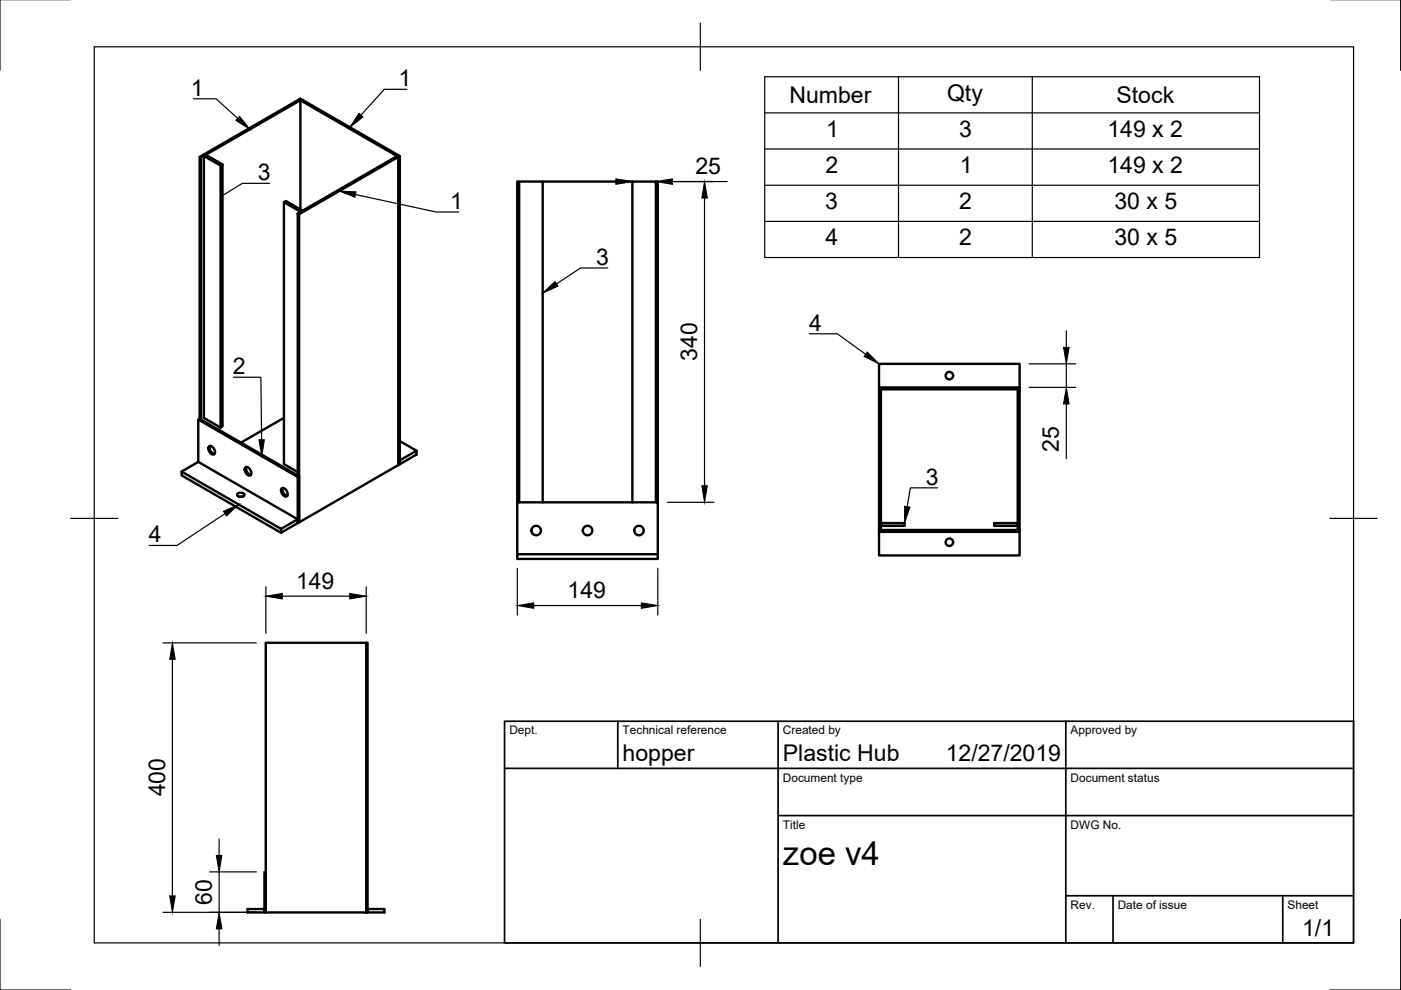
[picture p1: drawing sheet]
<svg xmlns="http://www.w3.org/2000/svg" width="297mm" height="210mm" viewBox="0 0 297 210" stroke-linecap="round" stroke-linejoin="round" font-family="sans-serif">
<!-- layer: Visible -->
<g fill="none" stroke="#000" stroke-width=".51">
<path d="M43.2 33.1l3.6 2M46.8 35.1l.4-.2v55.5l-.4 .2zM47.2 34.9l-3.6-2.1-.4 .3v55.5l3.6 2M63.4 21.1l.3 .1v23.2M63.4 21.1l21.1 12.2 .3-.2v65.3l-.3 .2M63.4 21.1l-21.1 12.2M63.4 21.1l.3-.2 21.1 12.2M63.7 21.2l-21.1 12.2M84.5 33.3v65.3M110.1 38.5h5v68M115.1 38.5h19M139.1 38.5h-5v68"/>
<path d="M60.2 42.9l3.5 2 .5-.2-3.6-2.1-.4 .3v55.5l2.9 1.7M63.1 45.3l21.1-12.2 .3 .2-21.1 12.1-.3-.1v55.5M63.4 45.4v65.4l21.1-12.2M38.5 100l21.1 12.1v.9l-21.1-12.2zM42 97.9l21.1 12.2v.8l-3.5 2.1M42 89l21.1 12.1M42 97.9l-3.5 2.1M42.3 88.8v-55.5l.3 .1v55.6M42.3 88.8l-.3 .2v8.9M42.3 88.8l21.1 12.2M44.4 94.6a1.16 1.16 0 0 1 1 1.7 1.16 1.16 0 0 1-1-1.7zM44.5 94.6a1.32 1.32 0 0 0 1 1.6"/>
<path d="M52.1 99.1a1.16 1.16 0 0 1 1 1.7 1.16 1.16 0 0 1-1-1.7zM52.3 99a1.32 1.32 0 0 0 .9 1.7M60.2 88.6l-9.1 5.2M84.8 97.6l3.5-2v.8l-3.5 2zM84.8 93.5l3.5 2.1M186.4 82.1v-5h29.8v5M186.4 82.1h29.8v.4h-29.8zM215.8 82.5h.4v29.9h-.4zM50.3 104.7l.7-.2a.57 .57 0 0 1 .8 .6l-.8 .3a.57 .57 0 0 1-.7-.7zM50.7 105.3h.7M59.8 103.5a1.16 1.16 0 0 1 1 1.7 1.16 1.16 0 0 1-1-1.7zM60 103.5a1.32 1.32 0 0 0 .9 1.6"/>
<path d="M63.1 101.1l.3-.1v9.8l-.3 .1zM63.1 110.1l-3.5 2M109.7 106.5v-68h.4v68M109.7 106.5h29.8v11M109.7 117.5h29.8v1h-29.8zM109.7 106.5v11M139.1 106.5v-68h.4v68M186.4 112.4v-29.9h.4v29.9M186.4 112.8v5h29.8v-5M186.4 112.4h29.4M186.4 112.4v.4M186.8 110.9h5v.6h-5z"/>
<path d="M210.8 110.9h5v.6h-5zM216.2 112.4v.4h-29.8M56.3 136.3h21.4v57.2h-21.4zM77.7 136.3h.2v57.2h-.2zM52.5 192.7h3.6v.8h-3.6zM56.1 184.9h.2v8.6h-.2zM77.9 192.7h3.6v.8h-3.6z"/>
<circle cx="201.3" cy="79.6" r=".79"/>
<circle cx="113.7" cy="112.5" r="1.01"/>
<circle cx="124.6" cy="112.5" r="1.01"/>
<circle cx="135.5" cy="112.5" r="1.01"/>
<circle cx="201.3" cy="115" r=".79"/>
</g>
<!-- layer: Border -->
<path d="M0 -.1v15M297 -.1v15M20 9.9h267v190h-267zM148.5 4.9v10M15 109.9h10M282 109.9h10M0 194.9v15h15M148.5 194.9v10M297 194.9v15h-15" fill="none" stroke="#000" stroke-width=".25"/>
<!-- layer: TitleBlock -->
<path d="M107 152.9h180v47h-180zM131 152.9v10M165 152.9v47M226 152.9v47M107 162.9h180M165 172.9h122M226 189.9h61M236 189.9v10M272 189.9v10" fill="none" stroke="#000" stroke-width=".36"/>
<!-- layer: Annotations -->
<path d="M50.8 24.7l2.2 2.7-3-1.9zM76.1 24l.9 .8-2.8 2.2zM71.9 40.5l3.6 .2-.3 1.1zM115.1 62.1l2.6-2.4 .6 1zM183.9 74.6l2.5 2.5-3.2-1.5zM54.9 93.2h1.1l-.5 3.5zM47.4 108.4l3.2-1.4-2.6 2.4zM191.8 107.3l1.1 .2-1.1 3.4z" fill="#000" stroke="#000" stroke-width=".21"/>
<path d="M86.3 18.9h-4.8l-5 5.5M41 20.9h4.8l4.6 4.2M57.2 38.9h-5.8l-4.2 2.6M75.4 41.2l17.1 3.8h4.8M128.9 56.8h-5.8l-5.1 3.4M49.5 80h5.8l.2 13.2M171.6 70.8h5.9l6 4.3M47.7 108.9l-10.2 6.7h-5.9M198.8 103.4h-5.8l-.7 4" fill="none" stroke="#000" stroke-width=".25"/>
<!-- layer: Dimensions -->
<g fill="none" stroke="#000" stroke-width=".25">
<path d="M127.1 38.5h3.5M134.1 38.5h5M141.1 38.5h13.1M149.4 42v61M218.2 77.1h9.9M226.1 70.1v3.6M226.1 77.1v5M218.2 82.1h9.9M226.1 85.7v11.6M141.5 106.5h9.9M34.6 136.3h19.8M36.6 139.8v50.1"/>
<path d="M56.4 124.4v9.9M59.9 126.4h14.2M77.6 124.4v9.9M109.7 120.5v9.9M113.2 128.4h22.8M139.5 120.5v9.9M46.5 177.9v3.5M34.6 193.4h19.8M44.4 184.9h10M46.5 184.9v8.5M46.5 196.9v3.5"/>
</g>
<g fill="#000" stroke="#000" stroke-width=".21">
<path d="M130.6 37.9l3.5 .6-3.5 .6zM139.1 38.5l3.5-.6v1.2zM149.4 38.5l.6 3.5h-1.2zM225.5 73.7h1.2l-.6 3.4zM226.1 82.1l.6 3.6h-1.2zM148.8 103h1.2l-.6 3.5zM36.6 136.3l.5 3.5h-1.1zM56.4 126.4l3.5-.6v1.2zM74.1 125.8l3.5 .6-3.5 .6zM109.7 128.4l3.5-.6v1.2zM136 127.8l3.5 .6-3.5 .6zM36 189.9h1.1l-.5 3.5z"/>
<path d="M46.5 193.4l.6 3.5h-1.2zM45.9 181.4h1.2l-.6 3.5z"/>
</g>
<!-- layer: BOM -->
<path d="M162.1 16.3h104.9v38.3h-104.9zM190.5 16.3v38.3M218.9 16.3v38.3M162.1 23.9h104.9M162.1 31.6h104.9M162.1 39.3h104.9M162.1 46.9h104.9" fill="none" stroke="#000" stroke-width=".25"/>
<text font-size="7" x="166" y="183.4">zoe v4</text>
<g font-size="4.9">
<text x="40.5" y="20.2">1</text>
<text x="84.5" y="18.2">1</text>
<text x="167.4" y="21.8">Number</text>
<text x="200.8" y="21.4">Qty</text>
<text x="236.7" y="21.9">Stock</text>
<text x="175.1" y="28.9">1</text>
<text x="203.3" y="28.9">3</text>
<text x="234.8" y="28.9">149 x 2</text>
<text x="54.7" y="38.2">3</text>
<text x="147.4" y="36.9">25</text>
<text x="175" y="36.6">2</text>
<text x="203.5" y="36.6">1</text>
<text x="234.8" y="36.6">149 x 2</text>
<text x="95.4" y="44.3">1</text>
<text x="175" y="44.3">3</text>
<text x="203.4" y="44.3">2</text>
<text x="236.3" y="44.3">30 x 5</text>
<text x="175" y="51.9">4</text>
<text x="203.4" y="52">2</text>
<text x="236.3" y="52">30 x 5</text>
<text x="126.4" y="56.1">3</text>
<text x="171.5" y="70.1">4</text>
<text x="147.8" y="76.6" transform="rotate(-90 147.8 76.6)">340</text>
<text x="49.3" y="79.3">2</text>
<text x="224.5" y="95.9" transform="rotate(-90 224.5 95.9)">25</text>
<text x="196.3" y="102.7">3</text>
<text x="31.6" y="114.9">4</text>
<text x="62.8" y="124.8">149</text>
<text x="120.3" y="126.8">149</text>
<text x="132" y="161.4">hopper</text>
<text x="166" y="161.4">Plastic Hub</text>
<text x="200.5" y="161.4">12/27/2019</text>
<text x="35" y="168.9" transform="rotate(-90 35 168.9)">400</text>
<text x="44.9" y="191.8" transform="rotate(-90 44.9 191.8)">60</text>
<text x="276.1" y="198.6">1/1</text>
</g>
<g font-size="2.5">
<text x="108" y="155.7">Dept.</text>
<text x="132" y="155.7">Technical reference</text>
<text x="166" y="155.7">Created by</text>
<text x="227" y="155.7">Approved by</text>
<text x="166" y="165.7">Document type</text>
<text x="227" y="165.7">Document status</text>
<text x="166" y="175.7">Title</text>
<text x="227" y="175.7">DWG No.</text>
<text x="227" y="192.7">Rev.</text>
<text x="237" y="192.7">Date of issue</text>
<text x="273" y="192.7">Sheet</text>
</g>
</svg>
